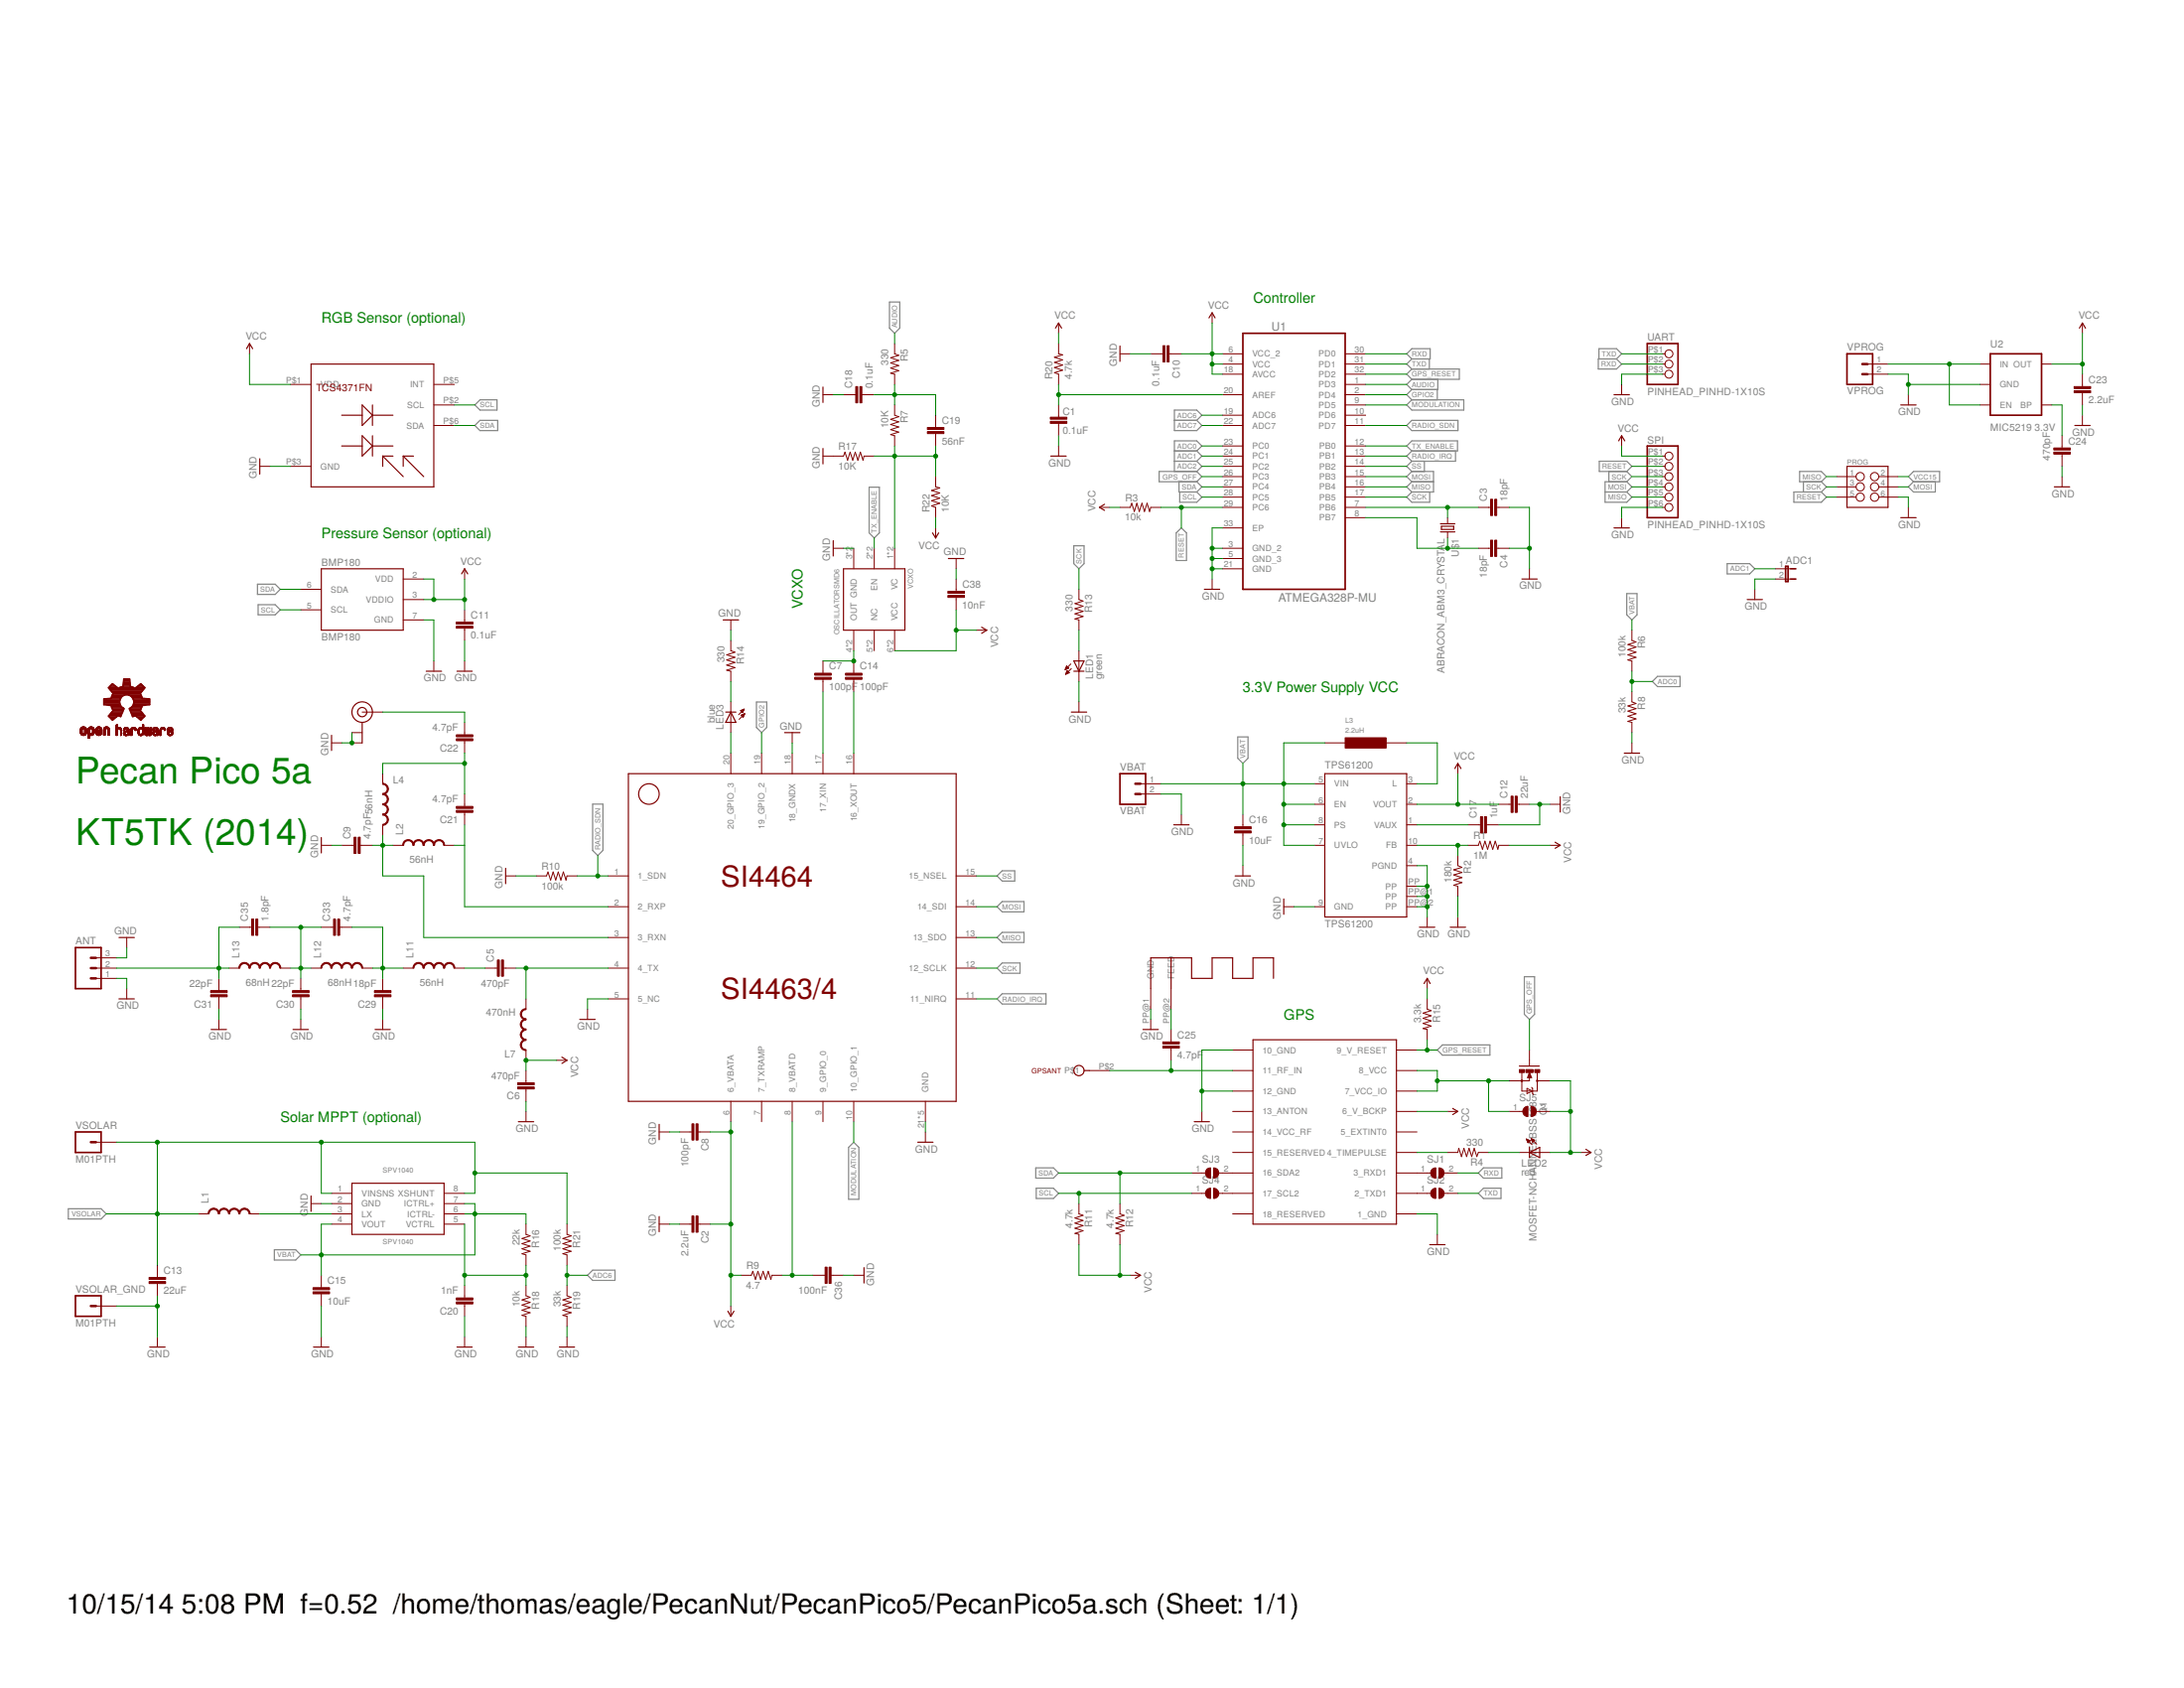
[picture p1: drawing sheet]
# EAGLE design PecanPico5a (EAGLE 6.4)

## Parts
ADC1  JUMPER-2SMD-NO-NS  [SJ_2S-NO-NS]
ANT  M03PTH  [1X03]
BMP180  BMP180  [BMP180]
C1  0.1uF  CAP0402-CAP  [0402-CAP]
C2  2.2uF  CAP0603-CAP  [0603-CAP]
C3  18pF  CAP0402-CAP  [0402-CAP]
C4  18pF  CAP0402-CAP  [0402-CAP]
C5  470pF  CAP0402-CAP  [0402-CAP]
C6  470pF  CAP0402-CAP  [0402-CAP]
C7  100pF  CAP0402-CAP  [0402-CAP]
C8  100pF  CAP0402-CAP  [0402-CAP]
C9  4.7pF  CAP0402-CAP  [0402-CAP]
C10  0.1uF  CAP0402-CAP  [0402-CAP]
C11  0.1uF  CAP0402-CAP  [0402-CAP]
C12  22uF  CAP0805  [0805]
C13  22uF  CAP0805  [0805]
C14  100pF  CAP0402-CAP  [0402-CAP]
C15  10uF  CAP0805  [0805]
C16  10uF  CAP0805  [0805]
C17  1uF  CAP0805  [0805]
C18  0.1uF  CAP0402-CAP  [0402-CAP]
C19  56nF  CAP0402-CAP  [0402-CAP]
C20  1nF  CAP0402-CAP  [0402-CAP]
C21  4.7pF  CAP0402-CAP  [0402-CAP]
C22  4.7pF  CAP0402-CAP  [0402-CAP]
C23  2.2uF  CAP0603-CAP  [0603-CAP]
C24  470pF  CAP0402-CAP  [0402-CAP]
C25  4.7pF  CAP0402-CAP  [0402-CAP]
C29  18pF  CAP0402-CAP  [0402-CAP]
C30  22pF  CAP0402-CAP  [0402-CAP]
C31  22pF  CAP0402-CAP  [0402-CAP]
C33  4.7pF  CAP0402-CAP  [0402-CAP]
C35  1.8pF  CAP0402-CAP  [0402-CAP]
C36  100nF  CAP0402-CAP  [0402-CAP]
C38  10nF  CAP0402-CAP  [0402-CAP]
GPSANT  1X1S  [1_27X1_PINHEAD_1X10S]
L1  SPARKFUN_INDUCTOR1007  [SPARKFUN_1007]
L2  56nH  INDUCTOR0603  [0603]
L3  2.2uH  LPS3015  [LPS3015]
L4  56nH  INDUCTOR0603  [0603]
L7  470nH  INDUCTOR0603  [0603]
L11  56nH  INDUCTOR0603  [0603]
L12  68nH  INDUCTOR0603  [0603]
L13  68nH  INDUCTOR0603  [0603]
LED1  green  LED0603  [LED-0603]
LED2  red  LED0603  [LED-0603]
LED3  blue  LED0603  [LED-0603]
LOGO1  OSHW-LOGOS  [OSHW-LOGO-S]
PROG  M03X22X3_SILK_SM  [2X3]
Q1  MOSFET-NCHANNELBSS138  [SOT23]
R1  1M  RESISTOR0402-RES  [0402-RES]
R2  180k  RESISTOR0402-RES  [0402-RES]
R3  10k  RESISTOR0402-RES  [0402-RES]
R4  330  RESISTOR0402-RES  [0402-RES]
R5  330  RESISTOR0402-RES  [0402-RES]
R6  100k  RESISTOR0402-RES  [0402-RES]
R7  10K  RESISTOR0402-RES  [0402-RES]
R8  33k  RESISTOR0402-RES  [0402-RES]
R9  4.7  RESISTOR0402-RES  [0402-RES]
R10  100k  RESISTOR0402-RES  [0402-RES]
R11  4.7k  RESISTOR0402-RES  [0402-RES]
R12  4.7k  RESISTOR0402-RES  [0402-RES]
R13  330  RESISTOR0402-RES  [0402-RES]
R14  330  RESISTOR0402-RES  [0402-RES]
R15  3.3k  RESISTOR0402-RES  [0402-RES]
R16  22k  RESISTOR0402-RES  [0402-RES]
R17  10K  RESISTOR0402-RES  [0402-RES]
R18  10k  RESISTOR0402-RES  [0402-RES]
R19  33k  RESISTOR0402-RES  [0402-RES]
R20  4.7k  RESISTOR0402-RES  [0402-RES]
R21  100k  RESISTOR0402-RES  [0402-RES]
R22  10K  RESISTOR0402-RES  [0402-RES]
SI4464  SI4463/4  [QFN-20]
SJ1  SJ  [SJ]
SJ2  SJ  [SJ]
SJ3  SJ  [SJ]
SJ4  SJ  [SJ]
SJ5  SJ  [SJ]
SPI  PINHEAD_PINHD-1X10S  [PINHEAD_1X10S]
SPV1040  SPV1040  [TSSOP8]
TCS4371FN  TCS4371FN  [TCS3471FN]
TPS61200  TPS61200  [S-PDSO-N10]
U1  ATMEGA328P-MU  [QFN50P500X500X100-33N]
U2  MIC5219 3.3V  V_REG_MIC52193.3V  [SOT23-5]
U$1  ABRACON_ABM3_CRYSTAL  [ABRACON_ABM3_CRYSTAL]
U$2  U.FL  [U.FL]
U$3  UBLOX_MAX-6  [UBLOX_MAX-6]
U$4  GPS_MEANDER  [GPS_INV_F_MEANDER]
UART  PINHEAD_PINHD-1X10S  [PINHEAD_1X10S]
VBAT  VBAT  M02PTH  [1X02]
VCXO  OSCILLATORSMD6  [CRYSTAL-SMD-7.5X5.2-6PIN]
VPROG  VPROG  M02PTH  [1X02]
VSOLAR  M01PTH  [1X01]
VSOLAR_GND  M01PTH  [1X01]

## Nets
ADC0: R6.2 R8.1 U1.23(PC0)
ADC1: ADC1.1 U1.24(PC1)
ADC2: U1.25(PC2)
ADC6: R19.1 R21.2 U1.19(ADC6)
ADC7: U1.22(ADC7)
AREF: C1.2 R20.1 U1.20(AREF)
AUDIO: R5.1 U1.1(PD3)
GND: ADC1.2 ANT.1 ANT.3 BMP180.7(GND) C1.1 C2.2 C3.2 C4.1 C6.1 C8.2 C9.1 C10.2 C11.2 C12.2 C13.2 C15.2 C16.2 C17.2 C18.1 C20.1 C23.2 C24.2 C29.1 C30.1 C31.1 C36.1 C38.1 LED1.C PROG.6 R2.2 R8.2 R10.1 R14.1 R17.1 R18.2 R19.2 SI4464.5(5_NC) SI4464.18(18_GNDX) SI4464.21(GND) SI4464.22(GND) SI4464.23(GND) SI4464.24(GND) SI4464.25(GND) SPI.P$6 SPV1040.2(GND) TCS4371FN.P$3(GND) TPS61200.4(PGND) TPS61200.9(GND) TPS61200.PP TPS61200.PP@1(PP) TPS61200.PP@2(PP) U1.3(GND_2) U1.5(GND_3) U1.21(GND) U1.33(EP) U2.2(GND) U$2.P$1(GND) U$2.P$2(GND) U$3.1_GND U$3.10_GND U$3.12_GND U$4.PP@1(GND) UART.P$3 VBAT.2 VCXO.3(GND) VCXO.3INNER(GND) VPROG.2 VSOLAR_GND.1
GPIO2: SI4464.19(19_GPIO_2) U1.2(PD4)
GPS_OFF: Q1.1(G) U1.26(PC3)
GPS_RESET: R15.2 U1.32(PD2) U$3.9_V_RESET
MISO: PROG.1 SI4464.13(13_SDO) SPI.P$5 U1.16(PB4)
MOD1: C18.2 C19.1 R5.2 R7.1
MODULATION: SI4464.10(10_GPIO_1) U1.9(PD5)
MOSI: PROG.4 SI4464.14(14_SDI) SPI.P$4 U1.15(PB3)
N$2: C14.2 SI4464.16(16_XOUT)
N$3: C25.2 GPSANT.P$2 U$3.11_RF_IN
N$4: L3.P$2 TPS61200.3(L)
N$5: R1.1 R2.1 TPS61200.10(FB)
N$6: LED2.C R4.1
N$7: C17.1 TPS61200.1(VAUX)
N$8: R4.2 U$3.4_TIMEPULSE
N$9: C3.1 U1.7(PB6) U$1.P$1
N$10: C4.2 U1.8(PB7) U$1.P$2
N$13: C7.1 C14.1 VCXO.4(OUT) VCXO.4INNER(OUT)
N$15: SJ1.1 U$3.3_RXD1
N$20: SJ2.1 U$3.2_TXD1
N$21: C19.2 R7.2 R17.2 R22.2 VCXO.1(VC) VCXO.1INNER(VC)
N$22: LED1.A R13.2
N$23: C5.2 L7.2 SI4464.4(4_TX)
N$24: C21.1 L2.2 SI4464.2(2_RXP)
N$25: SJ3.2 U$3.16_SDA2
N$26: SJ4.2 U$3.17_SCL2
N$27: C5.1 L11.2
N$28: C30.2 C33.1 C35.2 L12.1 L13.2
N$29: LED3.A SI4464.20(20_GPIO_3)
N$30: LED3.C R14.2
N$31: C7.2 SI4464.17(17_XIN)
N$32: L1.2 SPV1040.3(LX)
N$33: C9.2 L2.1 L4.2 SI4464.3(3_RXN)
N$34: C29.2 C33.2 L11.1 L12.2
N$35: ANT.2 C31.2 C35.1 L13.1
N$36: C20.2 R16.2 R18.1 SPV1040.5(VCTRL)
N$37: C21.2 C22.1 L4.1
N$38: Q1.2(S) SJ5.1 U$3.7_VCC_IO U$3.8_VCC
N$39: C22.2 U$2.P$3(SIGNAL)
N$40: U2.1(IN) U2.3(EN) VPROG.1
N$41: C36.2 R9.2 SI4464.8(8_VBATD)
N$42: C24.1 U2.4(BP)
N$43: C25.1 U$4.PP@2(FEED)
RADIO_IRQ: SI4464.11(11_NIRQ) U1.13(PB1)
RADIO_SDN: R10.2 SI4464.1(1_SDN) U1.11(PD7)
RESET: PROG.5 R3.2 SPI.P$2 U1.29(PC6)
RXD: SJ1.2 U1.30(PD0) UART.P$2
SCK: PROG.3 R13.1 SI4464.12(12_SCLK) SPI.P$3 U1.17(PB5)
SCL: BMP180.5(SCL) R11.1 SJ4.1 TCS4371FN.P$2(SCL) U1.28(PC5)
SDA: BMP180.6(SDA) R12.1 SJ3.1 TCS4371FN.P$6(SDA) U1.27(PC4)
SS: SI4464.15(15_NSEL) U1.14(PB2)
TX_ENABLE: U1.12(PB0) VCXO.2(EN) VCXO.2INNER(EN)
TXD: SJ2.2 U1.31(PD1) UART.P$1
VBAT [vcc]: C15.1 C16.1 L3.P$1 R6.1 R16.1 SPV1040.4(VOUT) SPV1040.6(ICTRL-) SPV1040.7(ICTRL+) TPS61200.5(VIN) TPS61200.6(EN) TPS61200.7(UVLO) TPS61200.8(PS) VBAT.1
VCC15: BMP180.2(VDD) BMP180.3(VDDIO) C2.1 C6.2 C8.1 C10.1 C11.1 C12.1 C23.1 C38.2 L7.1 LED2.A PROG.2 Q1.3(D) R1.2 R3.1 R9.1 R11.2 R12.2 R15.1 R20.2 R22.1 SI4464.6(6_VBATA) SJ5.2 SPI.P$1 TCS4371FN.P$1(VDD) TPS61200.2(VOUT) U1.4(VCC) U1.6(VCC_2) U1.18(AVCC) U2.5(OUT) U$3.6_V_BCKP VCXO.6(VCC) VCXO.6INNER(VCC) ; supply symbol labelled VCC
VSOLAR: C13.1 L1.1 R21.1 SPV1040.1(VINSNS) SPV1040.8(XSHUNT) VSOLAR.1
Unconnected: SI4464.7(7_TXRAMP) SI4464.9(9_GPIO_0) TCS4371FN.P$5(INT) U1.10(PD6) U$3.5_EXTINT0 U$3.13_ANTON U$3.14_VCC_RF U$3.15_RESERVED U$3.18_RESERVED VCXO.5(NC) VCXO.5INNER(NC)

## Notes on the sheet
- Controller
- RGB Sensor (optional)
- Pressure Sensor (optional)
- VCXO
- 3.3V Power Supply VCC
- Pecan Pico 5a
- KT5TK (2014)
- GPS
- Solar MPPT (optional)

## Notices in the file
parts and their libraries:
SparkFun-FreqCtrl_TK: Licensing: CC v3.0 Share-Alike You are welcome to use this library for commercial purposes.
